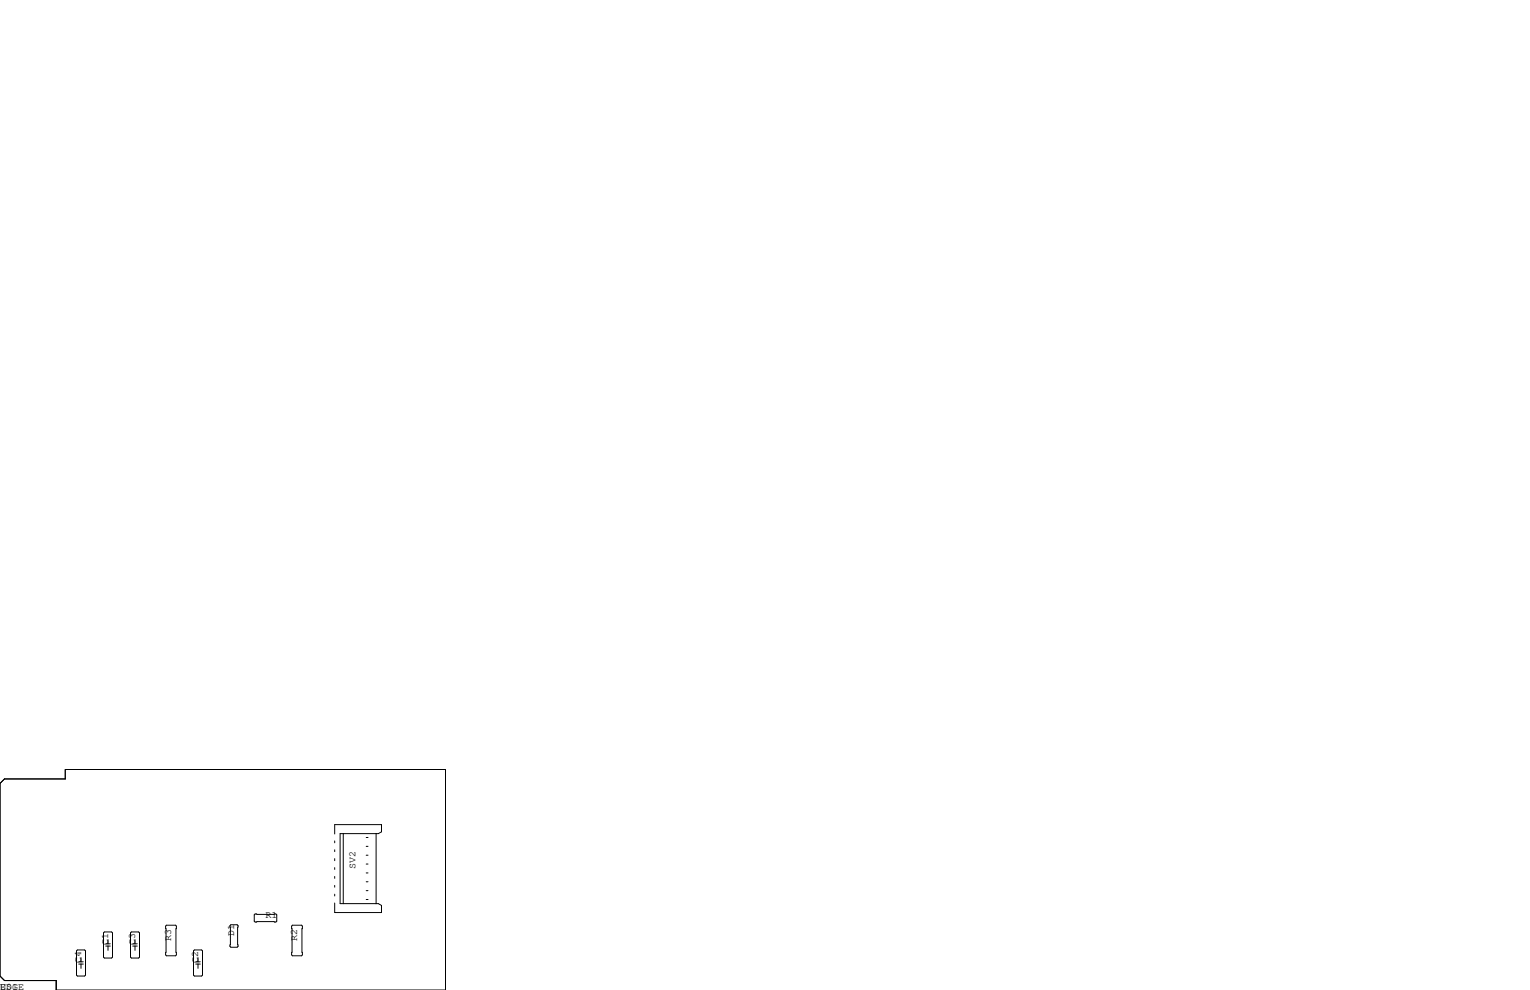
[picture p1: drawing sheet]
<svg xmlns="http://www.w3.org/2000/svg" width="432mm" height="279mm" viewBox="0 0 432 279" stroke-linecap="round" stroke-linejoin="round" font-family="sans-serif">
<g fill="none" stroke="#000" stroke-width=".28">
<path d="M0 221.1l1.3-1.3h17.1v-2.6h107.3v62.2h-109.8v-2.7h-14.6l-1.3-1.2zM94.5 235.4v-2.7h13.2v2.1l-.9 .5h-10.8v19.7h10.8l.9 .5v2h-13.2v-2.6M94.5 237.3v.6M94.5 239.8v.5M96.9 235.3v19.7M103.4 238.9h.5M103.4 236.4h.5M106.1 235.3v19.7M71.8 258.2l.2-.3h5.9l.2 .3v1.8l-.2 .2h-5.9l-.2-.2zM94.5 242.3v.6M94.5 244.9v.5M94.5 247.4v.5"/>
<path d="M94.5 249.9v.5M94.5 252.4v.5M103.4 253.9h.5M103.4 251.4h.5M103.4 248.9h.5M103.4 246.4h.5M103.4 243.9h.5M103.4 241.4h.5M21.8 268.1h2.1l.2 .3v6.8l-.2 .3h-2.1l-.2-.3v-6.8zM22.2 272.1h1.3M22.2 271.4h1.3M22.9 270.3v1.1"/>
<path d="M22.9 272.1v1.2M29.5 263h2l.3 .3v6.8l-.3 .3h-2l-.3-.3v-6.8zM29.8 267h1.3M29.8 266.4h1.3M30.5 265.2v1.2M30.5 267v1.2M36.8 263.3l.3-.3h2l.3 .3v6.8l-.3 .3h-2l-.3-.3zM37.5 267h1.2M37.5 266.4h1.2M38.1 265.2v1.2M38.1 267v1.2M46.7 261.4l.3-.3h2.5l.3 .3v8.1l-.3 .2h-2.5l-.3-.2z"/>
<path d="M54.6 268.4l.3-.3h2l.3 .3v6.8l-.3 .3h-2l-.3-.3zM55.2 272.1h1.3M55.2 271.4h1.3M55.9 270.3v1.1M55.9 272.1v1.2M64.9 261.2l.3-.2h1.7l.3 .2v5.9l-.3 .2h-1.7l-.3-.2zM82.3 261.4l.3-.3h2.5l.2 .3v8.1l-.2 .2h-2.5l-.3-.2z"/>
</g>
<g font-size="2.8">
<text x="100.3" y="245.1" transform="rotate(-90 100.3 245.1)">SV2</text>
<text x="74.9" y="259.1">R1</text>
<text x="30.5" y="266.7" transform="rotate(-90 30.5 266.7)">C1</text>
<text x="38.1" y="266.7" transform="rotate(-90 38.1 266.7)">C3</text>
<text x="48.3" y="265.4" transform="rotate(-90 48.3 265.4)">R3</text>
<text x="66" y="264.2" transform="rotate(-90 66 264.2)">D1</text>
<text x="83.8" y="265.4" transform="rotate(-90 83.8 265.4)">R2</text>
<text x="22.9" y="271.8" transform="rotate(-90 22.9 271.8)">C4</text>
<text x="55.9" y="271.8" transform="rotate(-90 55.9 271.8)">C2</text>
<text x="0" y="279.4">U$1</text>
<text x="0" y="279.4">EDGE</text>
</g>
</svg>
